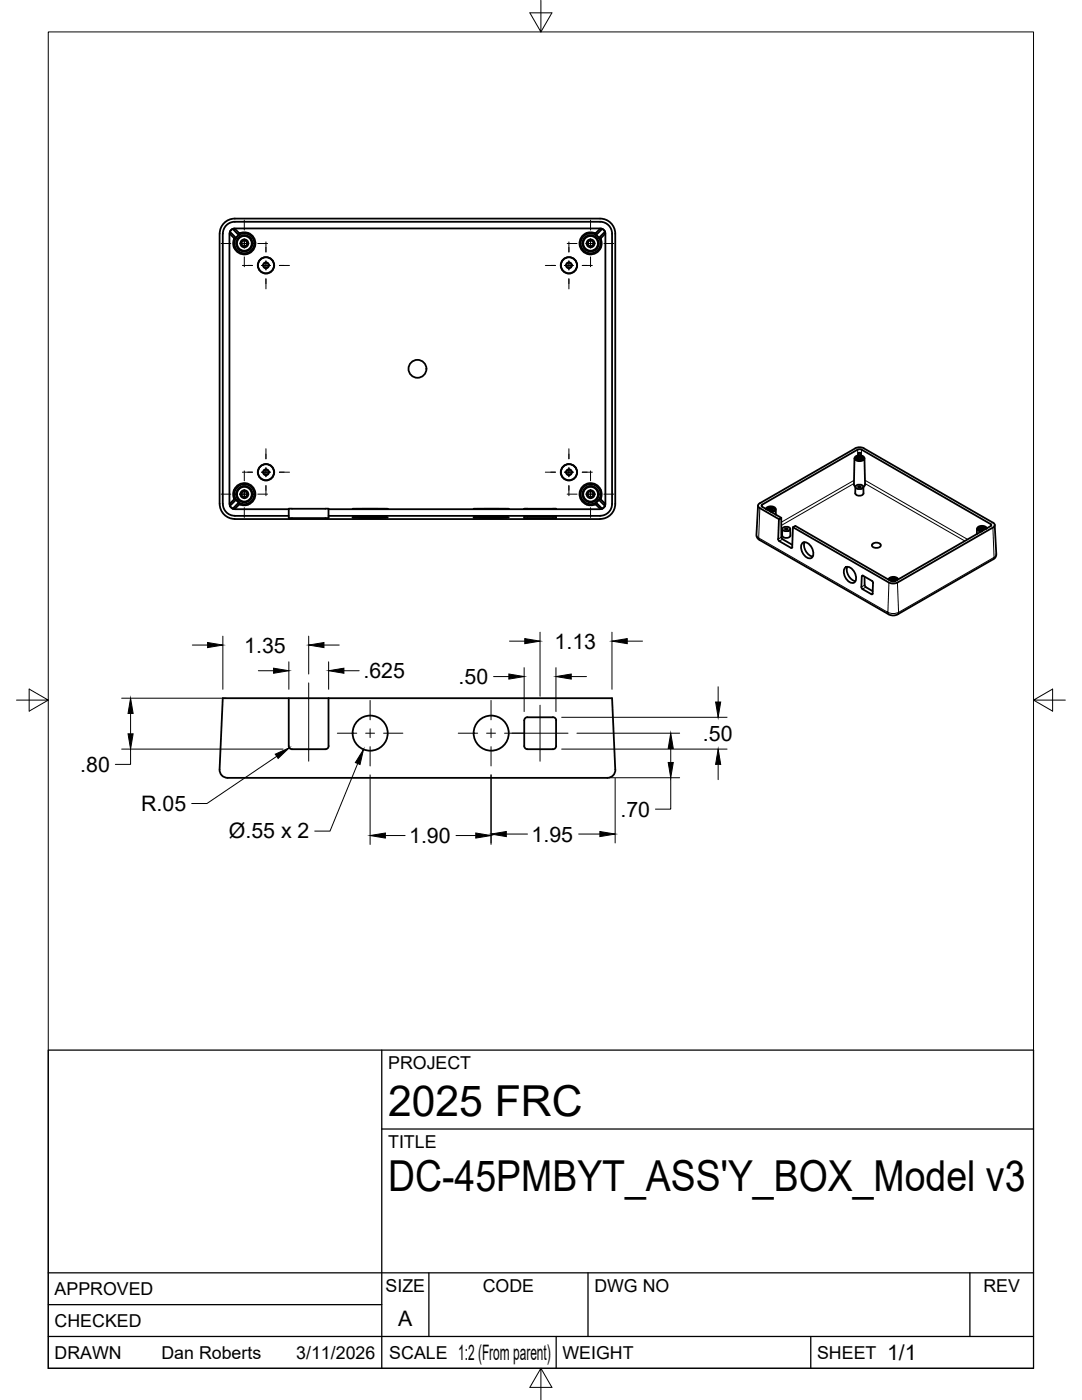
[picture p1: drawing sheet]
<svg xmlns="http://www.w3.org/2000/svg" width="216mm" height="279mm" viewBox="0 0 216 279" stroke-linecap="round" stroke-linejoin="round" font-family="sans-serif">
<!-- layer: Visible -->
<g fill="none" stroke="#000" stroke-width=".36">
<path d="M43.8 46.7v53.9M45.9 46.2l1.2 1.3M45.9 46.7v-.3a.81 .81 0 0 1 .5-.7l1.2 1.2M45.9 46.7l.9 .9 .3-.1 .6-.6M46.4 45.7h.5M46.8 47.6l-.3 .8 .2 1M46.9 45.7l.9 .9 .7-.2 1 .1M47.8 46.6l-.1 .3M49.5 46.5a2.21 2.21 0 0 1 .9 3.6 2.21 2.21 0 0 1-3.7-.7M118.6 46.5l-.9-.1a2.21 2.21 0 0 0-1.7 3.5 2.21 2.21 0 0 0 3.9-.5M118.6 46.5h.3M118.8 46.6l.1 .3 .6 .6"/>
<path d="M119.5 47.5l.3 .1M119.7 45.7l-.8 .8M119.7 44.3h-72.8a2.38 2.38 0 0 0-2.4 2.3l-.1 54a2.42 2.42 0 0 0 2.5 2.3M119.7 45.6h-72.8a1.08 1.08 0 0 0-1.1 1.1v53.9a1.05 1.05 0 0 0 1.1 1h10.7M119.7 43.6h-72.8a3 3 0 0 0-3.1 3M119.8 43.6a3 3 0 0 1 3 3.1v53.9a3 3 0 0 1-3 3M119.8 44.3a2.38 2.38 0 0 1 2.3 2.4v53.9a2.38 2.38 0 0 1-2.3 2.3M119.8 45.6a1.05 1.05 0 0 1 1 1v54a1.05 1.05 0 0 1-1 1M119.8 47.6l.3 .8-.2 1M120.1 45.7l-1.2 1.2M120.2 45.7h-.4M120.2 45.7l.5 .5"/>
<path d="M120.7 46.2v.5l-.9 .9M120.7 46.2l-1.2 1.3M46.8 99.6l.3 .1M46.8 99.6l-.9 .9M46.8 99.6l-.3-.6v-.7a2.21 2.21 0 0 1 3.6-1.4 2.21 2.21 0 0 1-.6 3.8M47.1 99.7l-1.2 1.3M47.1 99.7l.6 .6M119.8 99.6l-.3 .1M170.5 91.4l-.1 5.3 .3 .4M170.6 91.2a1.21 1.21 0 0 1 1.9 .3 1.12 1.12 0 0 1-2 0zM170.7 89.5l-19.4 11.2v.5l.3 .2 3.8 2.2M170.7 89.5l1-.2 .7 .2"/>
<path d="M170.7 97.2v1.3a.93 .93 0 0 0 1.6 0v-1.3M170.7 97l.8-.3a.57 .57 0 0 1 .7 .6l-.7 .3a.57 .57 0 0 1-.8-.6zM170.8 91.3l.7-.3a.57 .57 0 0 1 .7 .6l-.7 .3a.57 .57 0 0 1-.7-.6zM170.8 91.3a.83 .83 0 0 1 1.4 .3 .83 .83 0 0 1-1.4-.3zM171 91.2l-.3 .3M171.1 91.4l.5-.2 .3 .3-.5 .2zM171.3 91.6v-.2h.2h.2v.2M171.3 97.1l.5 .1-.5 .1zM171.3 90.9v-.5h.2h.2v.5M172 91.2l.3 .3M172.4 89.5l25.8 14.8 .3 .5-.3 .5M172.5 91.4l.1 5.3-.3 .5"/>
<path d="M43.8 100.6a3 3 0 0 0 3.1 3M45.9 100.5v.1a.74 .74 0 0 0 .5 .9M46.8 103h10.8M46.8 103.6h72.9M46.9 101.5h-.5M47.6 100.3l-1.2 1.2M47.7 100.3l.1 .3M47.8 100.6l-.9 .9M47.8 100.6l.7 .2 1-.1M64.9 101.5h-7.3v1.9h7.3M64.9 101.5h.7M65.6 101.5v1.9"/>
<path d="M65.6 103h54.1M65.6 101.6h54.1M65.6 103.4h-.7M70.4 103.3l3.5-.2 3.5 .2-3.5 .1zM70.4 101.5h7zM94.5 103.3l3.5-.2 3.5 .2-3.5 .1zM94.5 101.5h7zM104.6 103.1v.3h.3h6.1M104.6 103.1h6.4M111 101.5v.1M111 103.1v.3M111 101.5l-6.4 .1h6.4"/>
<path d="M118.6 100.7l-.9 .1a2.21 2.21 0 0 1-2-2.4 2.21 2.21 0 0 1 2.6-1.9 2.21 2.21 0 0 1 1.7 2.7l-.2 .4 .9 .9v.5M118.6 100.7h.3M118.9 100.7l.8 .8M118.9 100.3l-.1 .3M119.7 101.5h.1M120.7 101l-1.2-1.3-.6 .6 1.2 1.2M120.7 101l-.1 .2a.73 .73 0 0 1-.8 .3M151.3 100.9l-.4 6 .4 .7 26.1 15 .7 .2 1-.2 19.3-11.1 .4-.7-.3-6M152.8 101.6a1.21 1.21 0 0 1 2 0 .77 .77 0 0 1-.9 .6M153.1 101.7a.79 .79 0 0 1 .7-.5 .79 .79 0 0 1 .7 .5 .75 .75 0 0 1-.8 .3M153.3 101.3l-.3 .4a.9 .9 0 0 1 1.6-.1 .74 .74 0 0 1-.8 .5M153.4 101.6l.5-.2 .3 .3-.5 .1z"/>
<path d="M153.6 101.8v-.2h.2h.2v.2M154.3 101.3l.3 .4M154.8 101.6v1.1M155.3 107.6l.2 .4 2.5 1.3 .2-4.1 .5-.2 19.1 11M155.9 103.3l-3.8-2.2-.1-.3 19.1-11.1h.6l26 14.9M155.9 107.2v-3.9l-.5 .3-.1 4M155.9 107.2l.3 .4M156.1 105.6v1.3M156.1 107.6l2 1.1M156.2 105.4l.7-.3a.57 .57 0 0 1 .7 .6l-.7 .3a.57 .57 0 0 1-.7-.6zM156.7 105.5l.5 .1-.5 .1zM157.7 105.6v1.3a.93 .93 0 0 1-1.6 0"/>
<path d="M158.2 105.2l19.2 11.1 .7 .2 1-.2 19-11M160 108.5a.86 .86 0 0 1 1.3 0 2.31 2.31 0 0 1 .8 2.6 .86 .86 0 0 1-1.3 0 2.31 2.31 0 0 1-.8-2.6zM160.6 108.2a2.36 2.36 0 0 0 1.6 2.9M168.5 113.4a.86 .86 0 0 1 1.4 0 2.31 2.31 0 0 1 .8 2.6 .86 .86 0 0 1-1.4 0 2.31 2.31 0 0 1-.8-2.6zM169.1 113.1a2.36 2.36 0 0 0 1.6 2.9M171.9 117.2l.1-2.2 .2-.1 2 1.3-.1 2.2M171.9 117.1l.2 .4M172.1 117.6l1.8 1 .2-.2M172.5 115.1v1.7l.3 .4M172.8 117.2l1.3 .8M174 108.7a1.07 1.07 0 0 1 1.8 .2 1.06 1.06 0 0 1-1.8 0zM177.7 115.4l-.2 .3a.89 .89 0 0 1 1.5 0l-.2-.3"/>
<path d="M177.9 115.7l.5-.2 .2 .3-.4 .1zM178 115.9l.1-.2 .2-.1 .1 .1 .1 .2M178.8 115.4h.1M179 115.8a.77 .77 0 0 0-.7-.5 .77 .77 0 0 0-.8 .5M179.2 115.6a1.2 1.2 0 0 0-1.9 0M194.9 105.5v1.1M195.4 105.2l-.2 .4M195.4 105.2v.1M195.6 105.4l.4-.1 .3 .3-.4 .1zM195.7 105.7l.1-.2h.2h.1l.1 .2M196.4 105.2l.3 .3a.91 .91 0 0 0-1.5 0 .72 .72 0 0 0 .8 .5M196.7 105.6a.81 .81 0 0 0-.7-.5 .81 .81 0 0 0-.8 .4 .73 .73 0 0 0 .9 .4"/>
<path d="M196.9 105.4a1.18 1.18 0 0 0-1.9 .1 .76 .76 0 0 0 .8 .6M197.7 105l-19.1 11h-.7M197.7 104.6l.1 .1-.1 .3M44.4 139.3h77.7l.7 14.3a1.82 1.82 0 0 1-2.4 1.6h-74.4a1.73 1.73 0 0 1-2.2-1.6zM57.6 139.3v9.6M65.6 139.3v9.6M57.6 148.9a.65 .65 0 0 0 .7 .6h6.6M65.6 148.9a.65 .65 0 0 1-.7 .6M104.6 148.9a.65 .65 0 0 0 .7 .6h5a.65 .65 0 0 0 .7-.6M105.2 143.2h5.1M105.3 143.1a.65 .65 0 0 0-.7 .7v5.1M110.3 143.1a.65 .65 0 0 1 .7 .7"/>
<path d="M111 143.8v5.1"/>
<circle cx="48.8" cy="48.6" r="1.98"/>
<circle cx="48.8" cy="48.6" r="1.6"/>
<circle cx="48.8" cy="48.6" r="1.47"/>
<circle cx="48.8" cy="48.6" r=".56"/>
<circle cx="48.8" cy="48.6" r=".79"/>
<circle cx="53.1" cy="52.9" r="1.6"/>
<circle cx="53.1" cy="52.9" r="1.64"/>
<circle cx="53.1" cy="52.9" r=".58"/>
<circle cx="53.1" cy="52.9" r=".52"/>
<circle cx="113.5" cy="52.9" r="1.64"/>
<circle cx="113.5" cy="52.9" r="1.6"/>
<circle cx="113.5" cy="52.9" r=".58"/>
<circle cx="113.5" cy="52.9" r=".52"/>
<circle cx="117.8" cy="48.6" r="1.98"/>
<circle cx="117.8" cy="48.6" r=".79"/>
<circle cx="117.8" cy="48.6" r=".56"/>
<circle cx="117.8" cy="48.6" r="1.47"/>
<circle cx="117.8" cy="48.6" r="1.6"/>
<circle cx="83.3" cy="73.6" r="1.79"/>
<circle cx="48.8" cy="98.6" r="1.98"/>
<circle cx="48.8" cy="98.6" r=".79"/>
<circle cx="48.8" cy="98.6" r=".56"/>
<circle cx="48.8" cy="98.6" r="1.47"/>
<circle cx="48.8" cy="98.6" r="1.6"/>
<circle cx="53.1" cy="94.2" r="1.6"/>
<circle cx="53.1" cy="94.2" r="1.64"/>
<circle cx="53.1" cy="94.2" r=".58"/>
<circle cx="53.1" cy="94.2" r=".52"/>
<circle cx="113.5" cy="94.2" r="1.64"/>
<circle cx="113.5" cy="94.2" r="1.6"/>
<circle cx="113.5" cy="94.2" r=".58"/>
<circle cx="113.5" cy="94.2" r=".52"/>
<circle cx="117.8" cy="98.6" r="1.98"/>
<circle cx="117.8" cy="98.6" r="1.6"/>
<circle cx="117.8" cy="98.6" r="1.47"/>
<circle cx="117.8" cy="98.6" r=".56"/>
<circle cx="117.8" cy="98.6" r=".79"/>
<circle cx="73.9" cy="146.3" r="3.5"/>
<circle cx="98" cy="146.3" r="3.5"/>
</g>
<!-- layer: Visible Narrow -->
<g fill="none" stroke="#000" stroke-width=".2">
<path d="M170.4 96.5l-14.5 8.4M170.4 95.9l-14.5 8.3M171.1 89.7l.1 1.2M171.9 89.7v1.2M172.6 95.8l20.5 11.9M172.6 96.5l19.9 11.5M150.9 106.7l.6 1M151.6 101.4l-.2 6 25.8 14.8 .2-5.9M152.1 100.7v.5M155.9 107.2l-.6 .4M156.1 107.6l-.6 .4M158.1 109.2l-.3 .1"/>
<path d="M172.2 114.9l-.2 .1M172.5 116.8l-.6 .4M172.8 117.2l-.7 .4M174.1 118.4l-.2 .2M179.1 116.3l.2 5.9M197.7 104.6v.4M198.1 105.3l.3 5.9-19.1 11M198.8 110.6l-.6 1M177.2 122.2a2.34 2.34 0 0 0 2.1 0M177.2 122.2l.1 .4M179.3 122.2l-.2 .4"/>
</g>
<!-- layer: Border -->
<path d="M9.6 6.4h196.6v266.7h-196.6zM107.9 0v6.4l-2.2-3.8h4.4l-2.2 3.8M3.3 139.7h6.3l-3.8-2.2v4.4l3.8-2.2M206.2 139.7l3.8 2.2v-4.4l-3.8 2.2h6.4M107.9 273.1l2.2 3.8h-4.4l2.2-3.8v6.3" fill="none" stroke="#000" stroke-width=".2"/>
<!-- layer: Titleblock -->
<path d="M9.6 209.6h196.6v63.5h-196.6zM76.2 209.6v63.5M76.2 225.3h130M9.6 254h196.6M85.6 254v12.7M117.3 254v12.7M193.5 254v12.7M9.6 266.7h196.6M9.6 260.4h66.6M111 266.7v6.4M161.8 266.7v6.4" fill="none" stroke="#000" stroke-width=".25"/>
<!-- layer: FD_Dimensions -->
<g fill="none" stroke="#000" stroke-width=".2">
<path d="M24.3 139.3h20.8M38.4 128.7h3M44.5 127v10.6M51.5 133.9h3.1M57.6 132.1v5.5M61.6 127v7.5M64.6 128.7h3.1M65.6 132.1v5.5M68.6 133.9h3.1M98.5 135h3M101.7 128h3M104.6 133.2v8.8"/>
<path d="M107.8 126.2v12.8M110.9 133.2v8.8M114 135h3M122.1 126.2v11.4M125.2 128h3M143.3 137.1v3M24.3 149.5h32.2M26.1 149.5v3h-3.1M26.1 142.4v4.1M55.2 150.9l-13.9 9.5h-3.1M71.4 152.4l-5.6 13.5h-3M73.9 154.6v13.9"/>
<path d="M98 154.6v13.9M112.1 149.5h33M112.1 143.2h33M115.1 146.3h20.5M121.5 155.2h14.1M122.7 155.3v12.9M133.8 155.2v6.3h-3M133.8 149.4v2.8M143.3 152.5v3.1M76.9 166.8h3.9M91 166.8h3.9M101 166.5h4.3"/>
<path d="M115.5 166.5h4.2"/>
</g>
<g fill="#000" stroke="#000" stroke-width=".2">
<path d="M41.4 128.2l3.1 .5-3.1 .5zM54.6 133.4l3 .5-3 .5zM61.6 128.7l3-.5v1zM65.6 133.9l3-.5v1zM101.5 134.5l3.1 .5-3.1 .5zM104.7 127.4l3.1 .6-3.1 .5zM110.9 135l3.1-.5v1zM122.1 128l3.1-.6v1.1zM26.1 139.3l.5 3.1h-1.1zM25.5 146.5h1.1l-.5 3zM54.9 150.5l2.8-1.3-2.2 2.2zM72.5 149.6l-.7 3-.9-.4z"/>
<path d="M133.8 146.3l.5 3.1h-1zM133.3 152.2h1l-.5 3zM143.3 149.5l.5 3h-1zM142.8 140.1h1l-.5 3.1zM73.9 166.8l3-.6v1.1zM94.9 166.2l3.1 .6-3.1 .5zM98 166.5l3-.6v1.1zM119.7 165.9l3 .6-3 .5z"/>
</g>
<!-- layer: Smart Centers -->
<g fill="none" stroke="#000" stroke-width=".2">
<path d="M44.1 48.6h2M47.9 48.6h1.7M48.4 53h2M48.7 43.9v2M48.7 47.7v1.8M48.7 51.3v1.9M51.4 48.6h2M52.2 53h1.8M53.1 48.3v2M53.1 52.1v1.8M53.1 55.6v2.1M55.8 53h2"/>
<path d="M108.8 53h2M112.6 53h1.8M113.2 48.6h1.9M113.5 48.3v2M113.5 52.1v1.8M113.5 55.6v2.1M116.2 53h2M116.9 48.6h1.8M117.8 43.9v2M117.8 47.7v1.8M117.8 51.3v1.9M120.5 48.6h2"/>
<path d="M44.1 98.6h2M47.9 98.6h1.7M48.4 94.2h2M48.7 94v1.9M48.7 97.7v1.8M51.4 98.6h2M52.2 94.2h1.8M53.1 89.6v2M53.1 93.3v1.8M53.1 96.9v2M55.8 94.2h2M108.8 94.2h2"/>
<path d="M112.6 94.2h1.8M113.2 98.6h1.9M113.5 89.6v2M113.5 93.3v1.8M113.5 96.9v2M116.2 94.2h2M116.9 98.6h1.8M117.8 94v1.9M117.8 97.7v1.8M120.5 98.6h2M48.7 101.3v2M117.8 101.3v2"/>
<path d="M61.6 136.3v15.6M73.9 139.8v3.9M98 139.8v3.9M67.3 146.3h3.9M73 146.3h1.7M73.9 145.4v1.8M73.9 149v3.9M76.5 146.3h3.9M91.4 146.3h3.9M97.1 146.3h1.8M98 145.4v1.8M98 149v3.9"/>
<path d="M100.7 146.3h12.6M107.8 140.7v11.2"/>
</g>
<g font-size="8.5">
<text x="77.4" y="222.8">2025 FRC</text>
<text x="77.4" y="237.8">DC-45PMBYT_ASS'Y_BOX_Model v3</text>
</g>
<g font-size="4.3">
<text x="48.7" y="130.2">1.35</text>
<text x="110.7" y="129.5">1.13</text>
<text x="72.5" y="135.4">.625</text>
<text x="91.5" y="136.5">.50</text>
<text x="140.3" y="147.8">.50</text>
<text x="16" y="154.1">.80</text>
<text x="28.2" y="161.9">R.05</text>
<text x="45.7" y="167.3">Ø.55 x 2</text>
<text x="106.1" y="168">1.95</text>
<text x="123.8" y="163">.70</text>
<text x="81.6" y="168.2">1.90</text>
<text x="79.5" y="264.5">A</text>
<text x="91.4" y="271.4">1:2 (From parent)</text>
<text x="177" y="271.4">1/1</text>
</g>
<g font-size="3.5">
<text x="77.4" y="213.4">PROJECT</text>
<text x="77.4" y="229.1">TITLE</text>
<text x="76.9" y="257.8">SIZE</text>
<text x="96.3" y="257.8">CODE</text>
<text x="118.6" y="257.8">DWG NO</text>
<text x="196.2" y="257.8">REV</text>
<text x="10.9" y="258.5">APPROVED</text>
<text x="10.9" y="264.8">CHECKED</text>
<text x="10.9" y="271.2">DRAWN</text>
<text x="32.2" y="271.2">Dan Roberts</text>
<text x="59.1" y="271.2">3/11/2026</text>
<text x="77.7" y="271.2">SCALE</text>
<text x="112.2" y="271.2">WEIGHT</text>
<text x="163" y="271.2">SHEET</text>
</g>
</svg>
